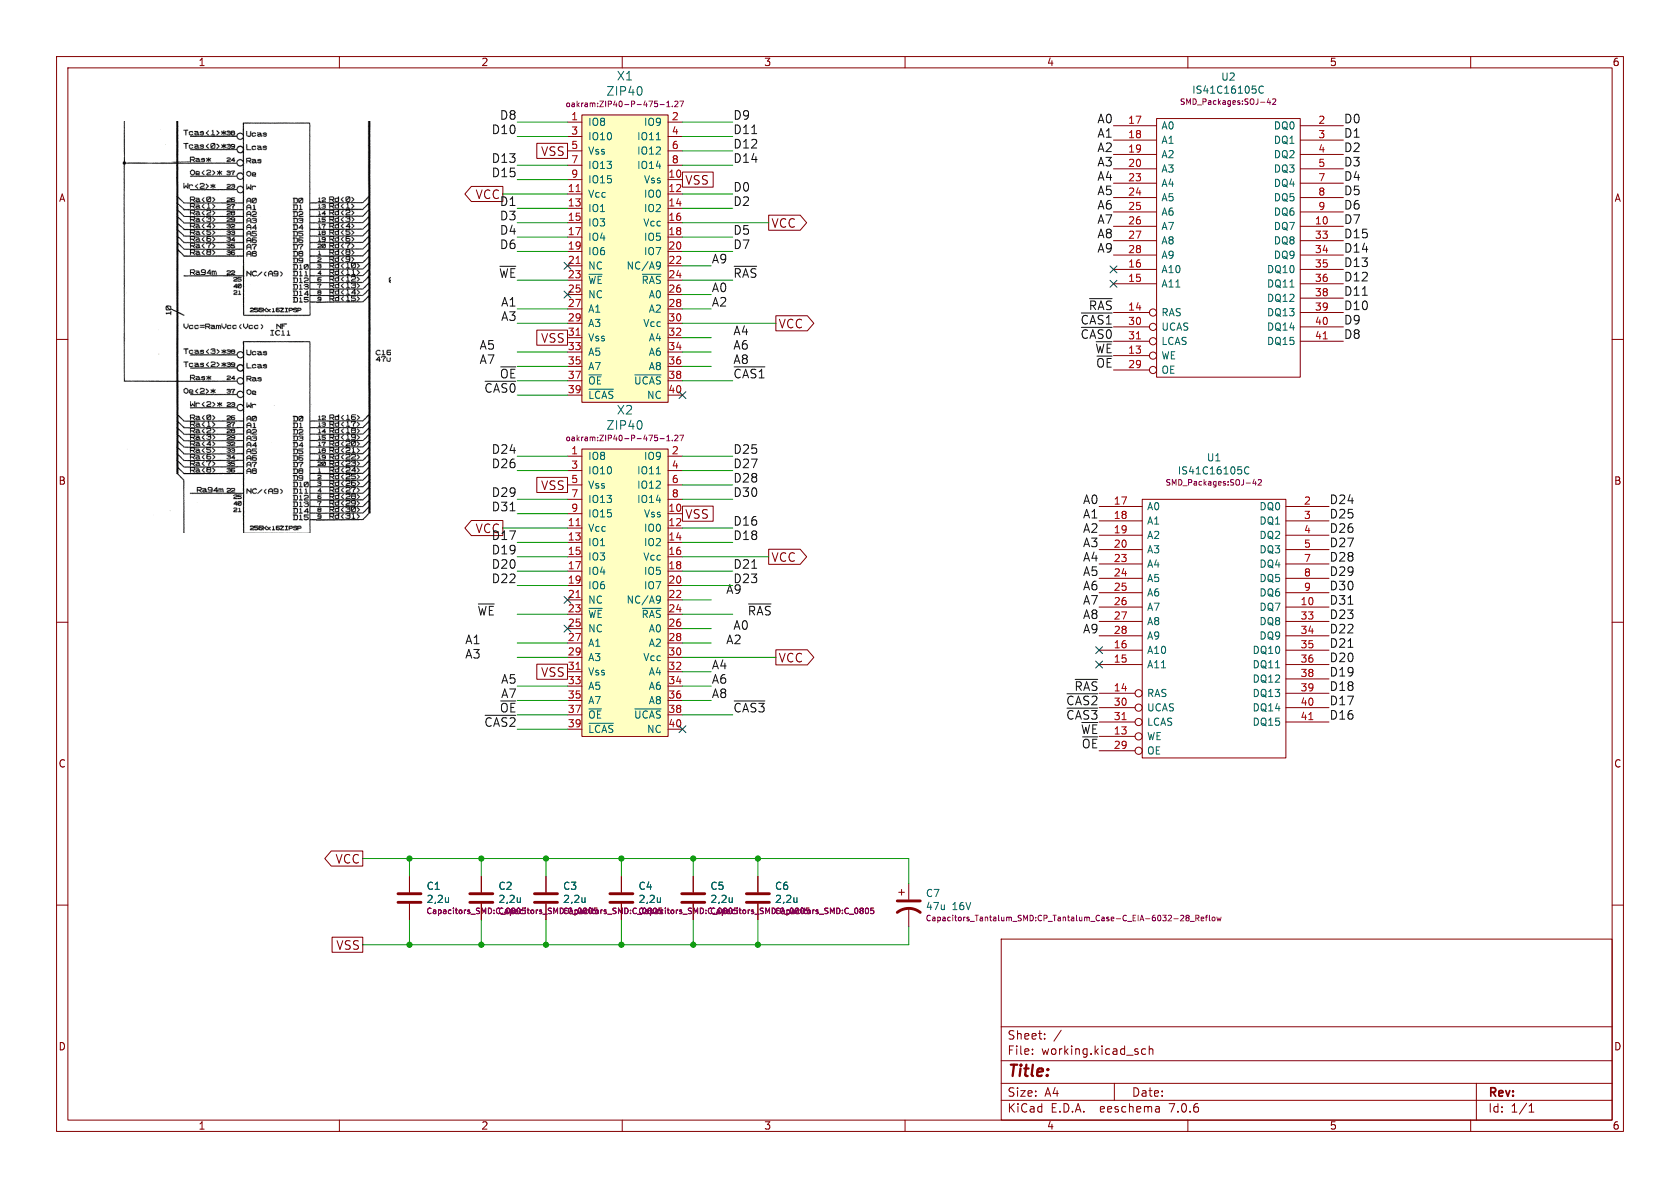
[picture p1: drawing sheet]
(kicad_sch (version 20230121) (generator eeschema)

 (paper "A4")

 (lib_symbols
  (symbol "oakram-rescue:C" (pin_numbers hide) (pin_names (offset 0.254)) (in_bom yes) (on_board yes)
   (property "Reference" "C" (at 0.635 2.54 0) (effects (font (size 1.27 1.27)) (justify left)))
   (property "Value" "C" (at 0.635 -2.54 0) (effects (font (size 1.27 1.27)) (justify left)))
   (property "Footprint" "" (at 0.9652 -3.81 0) (effects (font (size 1.27 1.27)) hide))
   (property "Datasheet" "" (at 0 0 0) (effects (font (size 1.27 1.27)) hide))
   (symbol "C_0_1"
    (polyline (pts (xy -2.032 -0.762) (xy 2.032 -0.762)) (stroke (width 0.508) (type solid)) (fill (type none)))
    (polyline (pts (xy -2.032 0.762) (xy 2.032 0.762)) (stroke (width 0.508) (type solid)) (fill (type none))))
   (symbol "C_1_1"
    (pin passive line (at 0 3.81 270) (length 2.794) (name "~" (effects (font (size 1.27 1.27)))) (number "1" (effects (font (size 1.27 1.27)))))
    (pin passive line (at 0 -3.81 90) (length 2.794) (name "~" (effects (font (size 1.27 1.27)))) (number "2" (effects (font (size 1.27 1.27)))))))
  (symbol "oakram-rescue:CP1" (pin_numbers hide) (pin_names (offset 0.254) hide) (in_bom yes) (on_board yes)
   (property "Reference" "C" (at 0.635 2.54 0) (effects (font (size 1.27 1.27)) (justify left)))
   (property "Value" "CP1" (at 0.635 -2.54 0) (effects (font (size 1.27 1.27)) (justify left)))
   (property "Footprint" "" (at 0 0 0) (effects (font (size 1.27 1.27)) hide))
   (property "Datasheet" "" (at 0 0 0) (effects (font (size 1.27 1.27)) hide))
   (symbol "CP1_0_1"
    (polyline (pts (xy -2.032 0.762) (xy 2.032 0.762)) (stroke (width 0.508) (type solid)) (fill (type none)))
    (polyline (pts (xy -1.778 2.286) (xy -0.762 2.286)) (stroke (width 0) (type solid)) (fill (type none)))
    (polyline (pts (xy -1.27 1.778) (xy -1.27 2.794)) (stroke (width 0) (type solid)) (fill (type none)))
    (arc (start 2.032 -1.27) (mid 0 -0.5572) (end -2.032 -1.27) (stroke (width 0.508) (type solid)) (fill (type none))))
   (symbol "CP1_1_1"
    (pin passive line (at 0 3.81 270) (length 2.794) (name "~" (effects (font (size 1.27 1.27)))) (number "1" (effects (font (size 1.27 1.27)))))
    (pin passive line (at 0 -3.81 90) (length 3.302) (name "~" (effects (font (size 1.27 1.27)))) (number "2" (effects (font (size 1.27 1.27)))))))
  (symbol "oakram-rescue:DRAM_1MX16_SOJ" (pin_names (offset 0.762)) (in_bom yes) (on_board yes)
   (property "Reference" "U" (at 0 1.27 0) (effects (font (size 1.27 1.27))))
   (property "Value" "DRAM_1MX16_SOJ" (at 1.27 -24.13 0) (effects (font (size 1.27 1.27))))
   (property "Footprint" "" (at 0 0 0) (effects (font (size 1.27 1.27)) hide))
   (property "Datasheet" "" (at 0 0 0) (effects (font (size 1.27 1.27)) hide))
   (symbol "DRAM_1MX16_SOJ_0_0"
    (pin power_in line (at -2.54 22.86 270) (length 0) hide (name "VCC" (effects (font (size 1.27 1.27)))) (number "1" (effects (font (size 1.27 1.27)))))
    (pin power_in line (at 2.54 22.86 270) (length 0) hide (name "VCC" (effects (font (size 1.27 1.27)))) (number "21" (effects (font (size 1.27 1.27)))))
    (pin power_in line (at -2.54 -22.86 90) (length 0) hide (name "VSS" (effects (font (size 1.27 1.27)))) (number "22" (effects (font (size 1.27 1.27)))))
    (pin power_in line (at 0 -22.86 90) (length 0) hide (name "VSS" (effects (font (size 1.27 1.27)))) (number "37" (effects (font (size 1.27 1.27)))))
    (pin power_in line (at 2.54 -22.86 90) (length 0) hide (name "VSS" (effects (font (size 1.27 1.27)))) (number "42" (effects (font (size 1.27 1.27)))))
    (pin power_in line (at 0 22.86 270) (length 0) hide (name "VCC" (effects (font (size 1.27 1.27)))) (number "6" (effects (font (size 1.27 1.27))))))
   (symbol "DRAM_1MX16_SOJ_0_1"
    (rectangle (start -12.7 22.86) (end 12.7 -22.86) (stroke (width 0) (type solid)) (fill (type none))))
   (symbol "DRAM_1MX16_SOJ_1_1"
    (pin bidirectional line (at 20.32 3.81 180) (length 7.62) (name "DQ7" (effects (font (size 1.27 1.27)))) (number "10" (effects (font (size 1.27 1.27)))))
    (pin input inverted (at -20.32 -19.05 0) (length 7.62) (name "WE" (effects (font (size 1.27 1.27)))) (number "13" (effects (font (size 1.27 1.27)))))
    (pin input inverted (at -20.32 -11.43 0) (length 7.62) (name "RAS" (effects (font (size 1.27 1.27)))) (number "14" (effects (font (size 1.27 1.27)))))
    (pin input line (at -20.32 -6.35 0) (length 7.62) (name "A11" (effects (font (size 1.27 1.27)))) (number "15" (effects (font (size 1.27 1.27)))))
    (pin input line (at -20.32 -3.81 0) (length 7.62) (name "A10" (effects (font (size 1.27 1.27)))) (number "16" (effects (font (size 1.27 1.27)))))
    (pin input line (at -20.32 21.59 0) (length 7.62) (name "A0" (effects (font (size 1.27 1.27)))) (number "17" (effects (font (size 1.27 1.27)))))
    (pin input line (at -20.32 19.05 0) (length 7.62) (name "A1" (effects (font (size 1.27 1.27)))) (number "18" (effects (font (size 1.27 1.27)))))
    (pin input line (at -20.32 16.51 0) (length 7.62) (name "A2" (effects (font (size 1.27 1.27)))) (number "19" (effects (font (size 1.27 1.27)))))
    (pin bidirectional line (at 20.32 21.59 180) (length 7.62) (name "DQ0" (effects (font (size 1.27 1.27)))) (number "2" (effects (font (size 1.27 1.27)))))
    (pin input line (at -20.32 13.97 0) (length 7.62) (name "A3" (effects (font (size 1.27 1.27)))) (number "20" (effects (font (size 1.27 1.27)))))
    (pin input line (at -20.32 11.43 0) (length 7.62) (name "A4" (effects (font (size 1.27 1.27)))) (number "23" (effects (font (size 1.27 1.27)))))
    (pin input line (at -20.32 8.89 0) (length 7.62) (name "A5" (effects (font (size 1.27 1.27)))) (number "24" (effects (font (size 1.27 1.27)))))
    (pin input line (at -20.32 6.35 0) (length 7.62) (name "A6" (effects (font (size 1.27 1.27)))) (number "25" (effects (font (size 1.27 1.27)))))
    (pin input line (at -20.32 3.81 0) (length 7.62) (name "A7" (effects (font (size 1.27 1.27)))) (number "26" (effects (font (size 1.27 1.27)))))
    (pin input line (at -20.32 1.27 0) (length 7.62) (name "A8" (effects (font (size 1.27 1.27)))) (number "27" (effects (font (size 1.27 1.27)))))
    (pin input line (at -20.32 -1.27 0) (length 7.62) (name "A9" (effects (font (size 1.27 1.27)))) (number "28" (effects (font (size 1.27 1.27)))))
    (pin input inverted (at -20.32 -21.59 0) (length 7.62) (name "OE" (effects (font (size 1.27 1.27)))) (number "29" (effects (font (size 1.27 1.27)))))
    (pin bidirectional line (at 20.32 19.05 180) (length 7.62) (name "DQ1" (effects (font (size 1.27 1.27)))) (number "3" (effects (font (size 1.27 1.27)))))
    (pin input inverted (at -20.32 -13.97 0) (length 7.62) (name "UCAS" (effects (font (size 1.27 1.27)))) (number "30" (effects (font (size 1.27 1.27)))))
    (pin input inverted (at -20.32 -16.51 0) (length 7.62) (name "LCAS" (effects (font (size 1.27 1.27)))) (number "31" (effects (font (size 1.27 1.27)))))
    (pin bidirectional line (at 20.32 1.27 180) (length 7.62) (name "DQ8" (effects (font (size 1.27 1.27)))) (number "33" (effects (font (size 1.27 1.27)))))
    (pin bidirectional line (at 20.32 -1.27 180) (length 7.62) (name "DQ9" (effects (font (size 1.27 1.27)))) (number "34" (effects (font (size 1.27 1.27)))))
    (pin bidirectional line (at 20.32 -3.81 180) (length 7.62) (name "DQ10" (effects (font (size 1.27 1.27)))) (number "35" (effects (font (size 1.27 1.27)))))
    (pin bidirectional line (at 20.32 -6.35 180) (length 7.62) (name "DQ11" (effects (font (size 1.27 1.27)))) (number "36" (effects (font (size 1.27 1.27)))))
    (pin bidirectional line (at 20.32 -8.89 180) (length 7.62) (name "DQ12" (effects (font (size 1.27 1.27)))) (number "38" (effects (font (size 1.27 1.27)))))
    (pin bidirectional line (at 20.32 -11.43 180) (length 7.62) (name "DQ13" (effects (font (size 1.27 1.27)))) (number "39" (effects (font (size 1.27 1.27)))))
    (pin bidirectional line (at 20.32 16.51 180) (length 7.62) (name "DQ2" (effects (font (size 1.27 1.27)))) (number "4" (effects (font (size 1.27 1.27)))))
    (pin bidirectional line (at 20.32 -13.97 180) (length 7.62) (name "DQ14" (effects (font (size 1.27 1.27)))) (number "40" (effects (font (size 1.27 1.27)))))
    (pin bidirectional line (at 20.32 -16.51 180) (length 7.62) (name "DQ15" (effects (font (size 1.27 1.27)))) (number "41" (effects (font (size 1.27 1.27)))))
    (pin bidirectional line (at 20.32 13.97 180) (length 7.62) (name "DQ3" (effects (font (size 1.27 1.27)))) (number "5" (effects (font (size 1.27 1.27)))))
    (pin bidirectional line (at 20.32 11.43 180) (length 7.62) (name "DQ4" (effects (font (size 1.27 1.27)))) (number "7" (effects (font (size 1.27 1.27)))))
    (pin bidirectional line (at 20.32 8.89 180) (length 7.62) (name "DQ5" (effects (font (size 1.27 1.27)))) (number "8" (effects (font (size 1.27 1.27)))))
    (pin bidirectional line (at 20.32 6.35 180) (length 7.62) (name "DQ6" (effects (font (size 1.27 1.27)))) (number "9" (effects (font (size 1.27 1.27)))))))
  (symbol "oakram:ZIP40" (pin_names (offset 1.016)) (in_bom yes) (on_board yes)
   (property "Reference" "X" (at 0 26.67 0) (effects (font (size 1.524 1.524))))
   (property "Value" "ZIP40" (at 0 -26.67 0) (effects (font (size 1.524 1.524))))
   (property "Footprint" "" (at -5.08 -2.54 0) (effects (font (size 1.524 1.524)) hide))
   (property "Datasheet" "" (at -5.08 -2.54 0) (effects (font (size 1.524 1.524)) hide))
   (symbol "ZIP40_0_1"
    (rectangle (start -7.62 25.4) (end 7.62 -25.4) (stroke (width 0) (type solid)) (fill (type background))))
   (symbol "ZIP40_1_1"
    (pin input line (at -10.16 24.13 0) (length 2.54) (name "IO8" (effects (font (size 1.27 1.27)))) (number "1" (effects (font (size 1.27 1.27)))))
    (pin input line (at 10.16 13.97 180) (length 2.54) (name "Vss" (effects (font (size 1.27 1.27)))) (number "10" (effects (font (size 1.27 1.27)))))
    (pin input line (at -10.16 11.43 0) (length 2.54) (name "Vcc" (effects (font (size 1.27 1.27)))) (number "11" (effects (font (size 1.27 1.27)))))
    (pin input line (at 10.16 11.43 180) (length 2.54) (name "IO0" (effects (font (size 1.27 1.27)))) (number "12" (effects (font (size 1.27 1.27)))))
    (pin input line (at -10.16 8.89 0) (length 2.54) (name "IO1" (effects (font (size 1.27 1.27)))) (number "13" (effects (font (size 1.27 1.27)))))
    (pin input line (at 10.16 8.89 180) (length 2.54) (name "IO2" (effects (font (size 1.27 1.27)))) (number "14" (effects (font (size 1.27 1.27)))))
    (pin input line (at -10.16 6.35 0) (length 2.54) (name "IO3" (effects (font (size 1.27 1.27)))) (number "15" (effects (font (size 1.27 1.27)))))
    (pin input line (at 10.16 6.35 180) (length 2.54) (name "Vcc" (effects (font (size 1.27 1.27)))) (number "16" (effects (font (size 1.27 1.27)))))
    (pin input line (at -10.16 3.81 0) (length 2.54) (name "IO4" (effects (font (size 1.27 1.27)))) (number "17" (effects (font (size 1.27 1.27)))))
    (pin input line (at 10.16 3.81 180) (length 2.54) (name "IO5" (effects (font (size 1.27 1.27)))) (number "18" (effects (font (size 1.27 1.27)))))
    (pin input line (at -10.16 1.27 0) (length 2.54) (name "IO6" (effects (font (size 1.27 1.27)))) (number "19" (effects (font (size 1.27 1.27)))))
    (pin input line (at 10.16 24.13 180) (length 2.54) (name "IO9" (effects (font (size 1.27 1.27)))) (number "2" (effects (font (size 1.27 1.27)))))
    (pin input line (at 10.16 1.27 180) (length 2.54) (name "IO7" (effects (font (size 1.27 1.27)))) (number "20" (effects (font (size 1.27 1.27)))))
    (pin input line (at -10.16 -1.27 0) (length 2.54) (name "NC" (effects (font (size 1.27 1.27)))) (number "21" (effects (font (size 1.27 1.27)))))
    (pin input line (at 10.16 -1.27 180) (length 2.54) (name "NC/A9" (effects (font (size 1.27 1.27)))) (number "22" (effects (font (size 1.27 1.27)))))
    (pin input line (at -10.16 -3.81 0) (length 2.54) (name "~{WE}" (effects (font (size 1.27 1.27)))) (number "23" (effects (font (size 1.27 1.27)))))
    (pin input line (at 10.16 -3.81 180) (length 2.54) (name "~{RAS}" (effects (font (size 1.27 1.27)))) (number "24" (effects (font (size 1.27 1.27)))))
    (pin input line (at -10.16 -6.35 0) (length 2.54) (name "NC" (effects (font (size 1.27 1.27)))) (number "25" (effects (font (size 1.27 1.27)))))
    (pin input line (at 10.16 -6.35 180) (length 2.54) (name "A0" (effects (font (size 1.27 1.27)))) (number "26" (effects (font (size 1.27 1.27)))))
    (pin input line (at -10.16 -8.89 0) (length 2.54) (name "A1" (effects (font (size 1.27 1.27)))) (number "27" (effects (font (size 1.27 1.27)))))
    (pin input line (at 10.16 -8.89 180) (length 2.54) (name "A2" (effects (font (size 1.27 1.27)))) (number "28" (effects (font (size 1.27 1.27)))))
    (pin input line (at -10.16 -11.43 0) (length 2.54) (name "A3" (effects (font (size 1.27 1.27)))) (number "29" (effects (font (size 1.27 1.27)))))
    (pin input line (at -10.16 21.59 0) (length 2.54) (name "IO10" (effects (font (size 1.27 1.27)))) (number "3" (effects (font (size 1.27 1.27)))))
    (pin input line (at 10.16 -11.43 180) (length 2.54) (name "Vcc" (effects (font (size 1.27 1.27)))) (number "30" (effects (font (size 1.27 1.27)))))
    (pin input line (at -10.16 -13.97 0) (length 2.54) (name "Vss" (effects (font (size 1.27 1.27)))) (number "31" (effects (font (size 1.27 1.27)))))
    (pin input line (at 10.16 -13.97 180) (length 2.54) (name "A4" (effects (font (size 1.27 1.27)))) (number "32" (effects (font (size 1.27 1.27)))))
    (pin input line (at -10.16 -16.51 0) (length 2.54) (name "A5" (effects (font (size 1.27 1.27)))) (number "33" (effects (font (size 1.27 1.27)))))
    (pin input line (at 10.16 -16.51 180) (length 2.54) (name "A6" (effects (font (size 1.27 1.27)))) (number "34" (effects (font (size 1.27 1.27)))))
    (pin input line (at -10.16 -19.05 0) (length 2.54) (name "A7" (effects (font (size 1.27 1.27)))) (number "35" (effects (font (size 1.27 1.27)))))
    (pin input line (at 10.16 -19.05 180) (length 2.54) (name "A8" (effects (font (size 1.27 1.27)))) (number "36" (effects (font (size 1.27 1.27)))))
    (pin input line (at -10.16 -21.59 0) (length 2.54) (name "~{OE}" (effects (font (size 1.27 1.27)))) (number "37" (effects (font (size 1.27 1.27)))))
    (pin input line (at 10.16 -21.59 180) (length 2.54) (name "~{UCAS}" (effects (font (size 1.27 1.27)))) (number "38" (effects (font (size 1.27 1.27)))))
    (pin input line (at -10.16 -24.13 0) (length 2.54) (name "~{LCAS}" (effects (font (size 1.27 1.27)))) (number "39" (effects (font (size 1.27 1.27)))))
    (pin input line (at 10.16 21.59 180) (length 2.54) (name "IO11" (effects (font (size 1.27 1.27)))) (number "4" (effects (font (size 1.27 1.27)))))
    (pin input line (at 10.16 -24.13 180) (length 2.54) (name "NC" (effects (font (size 1.27 1.27)))) (number "40" (effects (font (size 1.27 1.27)))))
    (pin input line (at -10.16 19.05 0) (length 2.54) (name "Vss" (effects (font (size 1.27 1.27)))) (number "5" (effects (font (size 1.27 1.27)))))
    (pin input line (at 10.16 19.05 180) (length 2.54) (name "IO12" (effects (font (size 1.27 1.27)))) (number "6" (effects (font (size 1.27 1.27)))))
    (pin input line (at -10.16 16.51 0) (length 2.54) (name "IO13" (effects (font (size 1.27 1.27)))) (number "7" (effects (font (size 1.27 1.27)))))
    (pin input line (at 10.16 16.51 180) (length 2.54) (name "IO14" (effects (font (size 1.27 1.27)))) (number "8" (effects (font (size 1.27 1.27)))))
    (pin input line (at -10.16 13.97 0) (length 2.54) (name "IO15" (effects (font (size 1.27 1.27)))) (number "9" (effects (font (size 1.27 1.27))))))))

 (junction (at 109.855 167.005) (diameter 0) (color 0 0 0 0))
 (junction (at 72.39 167.005) (diameter 0) (color 0 0 0 0))
 (junction (at 96.52 151.765) (diameter 0) (color 0 0 0 0))
 (junction (at 133.985 151.765) (diameter 0) (color 0 0 0 0))
 (junction (at 133.985 167.005) (diameter 0) (color 0 0 0 0))
 (junction (at 96.52 167.005) (diameter 0) (color 0 0 0 0))
 (junction (at 72.39 151.765) (diameter 0) (color 0 0 0 0))
 (junction (at 122.555 167.005) (diameter 0) (color 0 0 0 0))
 (junction (at 109.855 151.765) (diameter 0) (color 0 0 0 0))
 (junction (at 85.09 167.005) (diameter 0) (color 0 0 0 0))
 (junction (at 122.555 151.765) (diameter 0) (color 0 0 0 0))
 (junction (at 85.09 151.765) (diameter 0) (color 0 0 0 0))

 (no_connect (at 100.33 52.07))
 (no_connect (at 196.85 47.625))
 (no_connect (at 100.33 106.045))
 (no_connect (at 120.65 128.905))
 (no_connect (at 120.65 69.85))
 (no_connect (at 100.33 46.99))
 (no_connect (at 194.31 114.935))
 (no_connect (at 194.31 117.475))
 (no_connect (at 196.85 50.165))
 (no_connect (at 100.33 111.125))

 (wire (pts (xy 100.33 64.77) (xy 91.44 64.77)) (stroke (width 0) (type default)))
 (wire (pts (xy 120.65 126.365) (xy 129.54 126.365)) (stroke (width 0) (type default)))
 (wire (pts (xy 133.985 167.005) (xy 133.985 162.56)) (stroke (width 0) (type default)))
 (wire (pts (xy 100.33 83.185) (xy 91.44 83.185)) (stroke (width 0) (type default)))
 (wire (pts (xy 120.65 106.045) (xy 125.73 106.045)) (stroke (width 0) (type default)))
 (wire (pts (xy 96.52 151.765) (xy 109.855 151.765)) (stroke (width 0) (type default)))
 (wire (pts (xy 100.33 103.505) (xy 91.44 103.505)) (stroke (width 0) (type default)))
 (wire (pts (xy 120.65 80.645) (xy 129.54 80.645)) (stroke (width 0) (type default)))
 (wire (pts (xy 100.33 44.45) (xy 91.44 44.45)) (stroke (width 0) (type default)))
 (wire (pts (xy 100.33 123.825) (xy 91.44 123.825)) (stroke (width 0) (type default)))
 (wire (pts (xy 120.65 116.205) (xy 137.16 116.205)) (stroke (width 0) (type default)))
 (wire (pts (xy 120.65 34.29) (xy 129.54 34.29)) (stroke (width 0) (type default)))
 (wire (pts (xy 109.855 162.56) (xy 109.855 167.005)) (stroke (width 0) (type default)))
 (wire (pts (xy 100.33 49.53) (xy 91.44 49.53)) (stroke (width 0) (type default)))
 (wire (pts (xy 85.09 151.765) (xy 96.52 151.765)) (stroke (width 0) (type default)))
 (wire (pts (xy 120.65 41.91) (xy 129.54 41.91)) (stroke (width 0) (type default)))
 (wire (pts (xy 120.65 103.505) (xy 129.54 103.505)) (stroke (width 0) (type default)))
 (wire (pts (xy 120.65 44.45) (xy 129.54 44.45)) (stroke (width 0) (type default)))
 (wire (pts (xy 100.33 80.645) (xy 91.44 80.645)) (stroke (width 0) (type default)))
 (wire (pts (xy 109.855 167.005) (xy 122.555 167.005)) (stroke (width 0) (type default)))
 (wire (pts (xy 120.65 57.15) (xy 137.16 57.15)) (stroke (width 0) (type default)))
 (wire (pts (xy 100.33 126.365) (xy 91.44 126.365)) (stroke (width 0) (type default)))
 (wire (pts (xy 120.65 21.59) (xy 129.54 21.59)) (stroke (width 0) (type default)))
 (wire (pts (xy 120.65 29.21) (xy 129.54 29.21)) (stroke (width 0) (type default)))
 (wire (pts (xy 100.33 98.425) (xy 91.44 98.425)) (stroke (width 0) (type default)))
 (wire (pts (xy 100.33 41.91) (xy 91.44 41.91)) (stroke (width 0) (type default)))
 (wire (pts (xy 109.855 151.765) (xy 122.555 151.765)) (stroke (width 0) (type default)))
 (wire (pts (xy 120.65 46.99) (xy 125.73 46.99)) (stroke (width 0) (type default)))
 (wire (pts (xy 120.65 85.725) (xy 129.54 85.725)) (stroke (width 0) (type default)))
 (wire (pts (xy 120.65 83.185) (xy 129.54 83.185)) (stroke (width 0) (type default)))
 (wire (pts (xy 120.65 123.825) (xy 125.73 123.825)) (stroke (width 0) (type default)))
 (wire (pts (xy 72.39 167.005) (xy 85.09 167.005)) (stroke (width 0) (type default)))
 (wire (pts (xy 120.65 62.23) (xy 125.73 62.23)) (stroke (width 0) (type default)))
 (wire (pts (xy 122.555 162.56) (xy 122.555 167.005)) (stroke (width 0) (type default)))
 (wire (pts (xy 64.135 167.005) (xy 72.39 167.005)) (stroke (width 0) (type default)))
 (wire (pts (xy 120.65 98.425) (xy 135.89 98.425)) (stroke (width 0) (type default)))
 (wire (pts (xy 120.65 26.67) (xy 129.54 26.67)) (stroke (width 0) (type default)))
 (wire (pts (xy 100.33 54.61) (xy 91.44 54.61)) (stroke (width 0) (type default)))
 (wire (pts (xy 100.33 121.285) (xy 91.44 121.285)) (stroke (width 0) (type default)))
 (wire (pts (xy 100.33 39.37) (xy 91.44 39.37)) (stroke (width 0) (type default)))
 (wire (pts (xy 72.39 151.765) (xy 85.09 151.765)) (stroke (width 0) (type default)))
 (wire (pts (xy 100.33 128.905) (xy 91.44 128.905)) (stroke (width 0) (type default)))
 (wire (pts (xy 88.9 34.29) (xy 100.33 34.29)) (stroke (width 0) (type default)))
 (wire (pts (xy 160.655 151.765) (xy 160.655 156.21)) (stroke (width 0) (type default)))
 (wire (pts (xy 120.65 95.885) (xy 129.54 95.885)) (stroke (width 0) (type default)))
 (wire (pts (xy 120.65 100.965) (xy 129.54 100.965)) (stroke (width 0) (type default)))
 (wire (pts (xy 122.555 151.765) (xy 133.985 151.765)) (stroke (width 0) (type default)))
 (wire (pts (xy 100.33 36.83) (xy 91.44 36.83)) (stroke (width 0) (type default)))
 (wire (pts (xy 120.65 52.07) (xy 125.73 52.07)) (stroke (width 0) (type default)))
 (wire (pts (xy 120.65 88.265) (xy 129.54 88.265)) (stroke (width 0) (type default)))
 (wire (pts (xy 160.655 167.005) (xy 160.655 163.83)) (stroke (width 0) (type default)))
 (wire (pts (xy 100.33 69.85) (xy 91.44 69.85)) (stroke (width 0) (type default)))
 (wire (pts (xy 100.33 21.59) (xy 91.44 21.59)) (stroke (width 0) (type default)))
 (wire (pts (xy 120.65 93.345) (xy 129.54 93.345)) (stroke (width 0) (type default)))
 (wire (pts (xy 120.65 59.69) (xy 125.73 59.69)) (stroke (width 0) (type default)))
 (wire (pts (xy 85.09 162.56) (xy 85.09 167.005)) (stroke (width 0) (type default)))
 (wire (pts (xy 120.65 54.61) (xy 125.73 54.61)) (stroke (width 0) (type default)))
 (wire (pts (xy 72.39 162.56) (xy 72.39 167.005)) (stroke (width 0) (type default)))
 (wire (pts (xy 120.65 121.285) (xy 125.73 121.285)) (stroke (width 0) (type default)))
 (wire (pts (xy 96.52 162.56) (xy 96.52 167.005)) (stroke (width 0) (type default)))
 (wire (pts (xy 120.65 118.745) (xy 125.73 118.745)) (stroke (width 0) (type default)))
 (wire (pts (xy 133.985 151.765) (xy 160.655 151.765)) (stroke (width 0) (type default)))
 (wire (pts (xy 85.09 167.005) (xy 96.52 167.005)) (stroke (width 0) (type default)))
 (wire (pts (xy 72.39 154.94) (xy 72.39 151.765)) (stroke (width 0) (type default)))
 (wire (pts (xy 120.65 111.125) (xy 125.73 111.125)) (stroke (width 0) (type default)))
 (wire (pts (xy 120.65 113.665) (xy 125.73 113.665)) (stroke (width 0) (type default)))
 (wire (pts (xy 109.855 154.94) (xy 109.855 151.765)) (stroke (width 0) (type default)))
 (wire (pts (xy 100.33 62.23) (xy 91.44 62.23)) (stroke (width 0) (type default)))
 (wire (pts (xy 100.33 100.965) (xy 91.44 100.965)) (stroke (width 0) (type default)))
 (wire (pts (xy 100.33 95.885) (xy 91.44 95.885)) (stroke (width 0) (type default)))
 (wire (pts (xy 120.65 108.585) (xy 129.54 108.585)) (stroke (width 0) (type default)))
 (wire (pts (xy 100.33 24.13) (xy 91.44 24.13)) (stroke (width 0) (type default)))
 (wire (pts (xy 100.33 90.805) (xy 91.44 90.805)) (stroke (width 0) (type default)))
 (wire (pts (xy 133.985 167.005) (xy 160.655 167.005)) (stroke (width 0) (type default)))
 (wire (pts (xy 120.65 67.31) (xy 129.54 67.31)) (stroke (width 0) (type default)))
 (wire (pts (xy 88.9 93.345) (xy 100.33 93.345)) (stroke (width 0) (type default)))
 (wire (pts (xy 100.33 67.31) (xy 91.44 67.31)) (stroke (width 0) (type default)))
 (wire (pts (xy 120.65 36.83) (xy 129.54 36.83)) (stroke (width 0) (type default)))
 (wire (pts (xy 120.65 49.53) (xy 129.54 49.53)) (stroke (width 0) (type default)))
 (wire (pts (xy 100.33 113.665) (xy 91.44 113.665)) (stroke (width 0) (type default)))
 (wire (pts (xy 120.65 39.37) (xy 135.89 39.37)) (stroke (width 0) (type default)))
 (wire (pts (xy 133.985 151.765) (xy 133.985 154.94)) (stroke (width 0) (type default)))
 (wire (pts (xy 100.33 57.15) (xy 91.44 57.15)) (stroke (width 0) (type default)))
 (wire (pts (xy 120.65 64.77) (xy 125.73 64.77)) (stroke (width 0) (type default)))
 (wire (pts (xy 100.33 29.21) (xy 91.44 29.21)) (stroke (width 0) (type default)))
 (wire (pts (xy 96.52 154.94) (xy 96.52 151.765)) (stroke (width 0) (type default)))
 (wire (pts (xy 100.33 88.265) (xy 91.44 88.265)) (stroke (width 0) (type default)))
 (wire (pts (xy 122.555 154.94) (xy 122.555 151.765)) (stroke (width 0) (type default)))
 (wire (pts (xy 122.555 167.005) (xy 133.985 167.005)) (stroke (width 0) (type default)))
 (wire (pts (xy 120.65 24.13) (xy 129.54 24.13)) (stroke (width 0) (type default)))
 (wire (pts (xy 64.135 151.765) (xy 72.39 151.765)) (stroke (width 0) (type default)))
 (wire (pts (xy 100.33 31.75) (xy 91.44 31.75)) (stroke (width 0) (type default)))
 (wire (pts (xy 85.09 154.94) (xy 85.09 151.765)) (stroke (width 0) (type default)))
 (wire (pts (xy 96.52 167.005) (xy 109.855 167.005)) (stroke (width 0) (type default)))
 (wire (pts (xy 100.33 116.205) (xy 91.44 116.205)) (stroke (width 0) (type default)))
 (wire (pts (xy 100.33 108.585) (xy 91.44 108.585)) (stroke (width 0) (type default)))

 (image (at 44.45 57.785)
  (data))

 (label "~{RAS}" (at 194.31 122.555 180) (effects (font (size 1.524 1.524)) (justify right bottom)))
 (label "D8" (at 91.44 21.59 180) (effects (font (size 1.524 1.524)) (justify right bottom)))
 (label "D13" (at 237.49 47.625 0) (effects (font (size 1.524 1.524)) (justify left bottom)))
 (label "D14" (at 129.54 29.21 0) (effects (font (size 1.524 1.524)) (justify left bottom)))
 (label "D2" (at 129.54 36.83 0) (effects (font (size 1.524 1.524)) (justify left bottom)))
 (label "D1" (at 91.44 36.83 180) (effects (font (size 1.524 1.524)) (justify right bottom)))
 (label "D16" (at 129.54 93.345 0) (effects (font (size 1.524 1.524)) (justify left bottom)))
 (label "~{WE}" (at 91.44 49.53 180) (effects (font (size 1.524 1.524)) (justify right bottom)))
 (label "D10" (at 91.44 24.13 180) (effects (font (size 1.524 1.524)) (justify right bottom)))
 (label "D6" (at 91.44 44.45 180) (effects (font (size 1.524 1.524)) (justify right bottom)))
 (label "D3" (at 237.49 29.845 0) (effects (font (size 1.524 1.524)) (justify left bottom)))
 (label "D23" (at 234.95 109.855 0) (effects (font (size 1.524 1.524)) (justify left bottom)))
 (label "D7" (at 237.49 40.005 0) (effects (font (size 1.524 1.524)) (justify left bottom)))
 (label "D1" (at 237.49 24.765 0) (effects (font (size 1.524 1.524)) (justify left bottom)))
 (label "D6" (at 237.49 37.465 0) (effects (font (size 1.524 1.524)) (justify left bottom)))
 (label "D10" (at 237.49 55.245 0) (effects (font (size 1.524 1.524)) (justify left bottom)))
 (label "A6" (at 194.31 104.775 180) (effects (font (size 1.524 1.524)) (justify right bottom)))
 (label "A5" (at 87.63 62.23 180) (effects (font (size 1.524 1.524)) (justify right bottom)))
 (label "A2" (at 128.27 114.3 0) (effects (font (size 1.524 1.524)) (justify left bottom)))
 (label "A8" (at 129.54 64.77 0) (effects (font (size 1.524 1.524)) (justify left bottom)))
 (label "D20" (at 91.44 100.965 180) (effects (font (size 1.524 1.524)) (justify right bottom)))
 (label "D11" (at 129.54 24.13 0) (effects (font (size 1.524 1.524)) (justify left bottom)))
 (label "A1" (at 85.09 114.3 180) (effects (font (size 1.524 1.524)) (justify right bottom)))
 (label "A9" (at 125.73 46.99 0) (effects (font (size 1.524 1.524)) (justify left bottom)))
 (label "A2" (at 194.31 94.615 180) (effects (font (size 1.524 1.524)) (justify right bottom)))
 (label "A7" (at 91.44 123.825 180) (effects (font (size 1.524 1.524)) (justify right bottom)))
 (label "D4" (at 91.44 41.91 180) (effects (font (size 1.524 1.524)) (justify right bottom)))
 (label "~{OE}" (at 91.44 67.31 180) (effects (font (size 1.524 1.524)) (justify right bottom)))
 (label "~{OE}" (at 194.31 132.715 180) (effects (font (size 1.524 1.524)) (justify right bottom)))
 (label "A8" (at 196.85 42.545 180) (effects (font (size 1.524 1.524)) (justify right bottom)))
 (label "~{OE}" (at 196.85 65.405 180) (effects (font (size 1.524 1.524)) (justify right bottom)))
 (label "D9" (at 237.49 57.785 0) (effects (font (size 1.524 1.524)) (justify left bottom)))
 (label "~{RAS}" (at 132.08 109.22 0) (effects (font (size 1.524 1.524)) (justify left bottom)))
 (label "D8" (at 237.49 60.325 0) (effects (font (size 1.524 1.524)) (justify left bottom)))
 (label "A5" (at 196.85 34.925 180) (effects (font (size 1.524 1.524)) (justify right bottom)))
 (label "D13" (at 91.44 29.21 180) (effects (font (size 1.524 1.524)) (justify right bottom)))
 (label "A4" (at 194.31 99.695 180) (effects (font (size 1.524 1.524)) (justify right bottom)))
 (label "D25" (at 234.95 92.075 0) (effects (font (size 1.524 1.524)) (justify left bottom)))
 (label "A2" (at 125.73 54.61 0) (effects (font (size 1.524 1.524)) (justify left bottom)))
 (label "D12" (at 129.54 26.67 0) (effects (font (size 1.524 1.524)) (justify left bottom)))
 (label "D28" (at 234.95 99.695 0) (effects (font (size 1.524 1.524)) (justify left bottom)))
 (label "D22" (at 234.95 112.395 0) (effects (font (size 1.524 1.524)) (justify left bottom)))
 (label "A4" (at 129.54 59.69 0) (effects (font (size 1.524 1.524)) (justify left bottom)))
 (label "D17" (at 91.44 95.885 180) (effects (font (size 1.524 1.524)) (justify right bottom)))
 (label "D17" (at 234.95 125.095 0) (effects (font (size 1.524 1.524)) (justify left bottom)))
 (label "A1" (at 194.31 92.075 180) (effects (font (size 1.524 1.524)) (justify right bottom)))
 (label "~{RAS}" (at 129.54 49.53 0) (effects (font (size 1.524 1.524)) (justify left bottom)))
 (label "~{CAS0}" (at 91.44 69.85 180) (effects (font (size 1.524 1.524)) (justify right bottom)))
 (label "~{WE}" (at 87.63 109.22 180) (effects (font (size 1.524 1.524)) (justify right bottom)))
 (label "A8" (at 125.73 123.825 0) (effects (font (size 1.524 1.524)) (justify left bottom)))
 (label "D12" (at 237.49 50.165 0) (effects (font (size 1.524 1.524)) (justify left bottom)))
 (label "D21" (at 129.54 100.965 0) (effects (font (size 1.524 1.524)) (justify left bottom)))
 (label "~{RAS}" (at 196.85 55.245 180) (effects (font (size 1.524 1.524)) (justify right bottom)))
 (label "A5" (at 91.44 121.285 180) (effects (font (size 1.524 1.524)) (justify right bottom)))
 (label "A3" (at 196.85 29.845 180) (effects (font (size 1.524 1.524)) (justify right bottom)))
 (label "A7" (at 196.85 40.005 180) (effects (font (size 1.524 1.524)) (justify right bottom)))
 (label "A5" (at 194.31 102.235 180) (effects (font (size 1.524 1.524)) (justify right bottom)))
 (label "A0" (at 125.73 52.07 0) (effects (font (size 1.524 1.524)) (justify left bottom)))
 (label "A0" (at 194.31 89.535 180) (effects (font (size 1.524 1.524)) (justify right bottom)))
 (label "D27" (at 129.54 83.185 0) (effects (font (size 1.524 1.524)) (justify left bottom)))
 (label "~{WE}" (at 194.31 130.175 180) (effects (font (size 1.524 1.524)) (justify right bottom)))
 (label "~{CAS1}" (at 129.54 67.31 0) (effects (font (size 1.524 1.524)) (justify left bottom)))
 (label "A8" (at 194.31 109.855 180) (effects (font (size 1.524 1.524)) (justify right bottom)))
 (label "D21" (at 234.95 114.935 0) (effects (font (size 1.524 1.524)) (justify left bottom)))
 (label "D24" (at 234.95 89.535 0) (effects (font (size 1.524 1.524)) (justify left bottom)))
 (label "~{CAS2}" (at 91.44 128.905 180) (effects (font (size 1.524 1.524)) (justify right bottom)))
 (label "A0" (at 196.85 22.225 180) (effects (font (size 1.524 1.524)) (justify right bottom)))
 (label "~{CAS2}" (at 194.31 125.095 180) (effects (font (size 1.524 1.524)) (justify right bottom)))
 (label "~{CAS3}" (at 194.31 127.635 180) (effects (font (size 1.524 1.524)) (justify right bottom)))
 (label "D9" (at 129.54 21.59 0) (effects (font (size 1.524 1.524)) (justify left bottom)))
 (label "A1" (at 91.44 54.61 180) (effects (font (size 1.524 1.524)) (justify right bottom)))
 (label "A9" (at 128.27 105.41 0) (effects (font (size 1.524 1.524)) (justify left bottom)))
 (label "D30" (at 129.54 88.265 0) (effects (font (size 1.524 1.524)) (justify left bottom)))
 (label "D4" (at 237.49 32.385 0) (effects (font (size 1.524 1.524)) (justify left bottom)))
 (label "A3" (at 91.44 57.15 180) (effects (font (size 1.524 1.524)) (justify right bottom)))
 (label "D5" (at 237.49 34.925 0) (effects (font (size 1.524 1.524)) (justify left bottom)))
 (label "~{CAS1}" (at 196.85 57.785 180) (effects (font (size 1.524 1.524)) (justify right bottom)))
 (label "D11" (at 237.49 52.705 0) (effects (font (size 1.524 1.524)) (justify left bottom)))
 (label "D0" (at 237.49 22.225 0) (effects (font (size 1.524 1.524)) (justify left bottom)))
 (label "A4" (at 125.73 118.745 0) (effects (font (size 1.524 1.524)) (justify left bottom)))
 (label "A7" (at 194.31 107.315 180) (effects (font (size 1.524 1.524)) (justify right bottom)))
 (label "~{CAS0}" (at 196.85 60.325 180) (effects (font (size 1.524 1.524)) (justify right bottom)))
 (label "A3" (at 194.31 97.155 180) (effects (font (size 1.524 1.524)) (justify right bottom)))
 (label "A7" (at 87.63 64.77 180) (effects (font (size 1.524 1.524)) (justify right bottom)))
 (label "A6" (at 196.85 37.465 180) (effects (font (size 1.524 1.524)) (justify right bottom)))
 (label "D31" (at 234.95 107.315 0) (effects (font (size 1.524 1.524)) (justify left bottom)))
 (label "A6" (at 125.73 121.285 0) (effects (font (size 1.524 1.524)) (justify left bottom)))
 (label "D29" (at 91.44 88.265 180) (effects (font (size 1.524 1.524)) (justify right bottom)))
 (label "D15" (at 237.49 42.545 0) (effects (font (size 1.524 1.524)) (justify left bottom)))
 (label "D24" (at 91.44 80.645 180) (effects (font (size 1.524 1.524)) (justify right bottom)))
 (label "D23" (at 129.54 103.505 0) (effects (font (size 1.524 1.524)) (justify left bottom)))
 (label "A4" (at 196.85 32.385 180) (effects (font (size 1.524 1.524)) (justify right bottom)))
 (label "A6" (at 129.54 62.23 0) (effects (font (size 1.524 1.524)) (justify left bottom)))
 (label "~{OE}" (at 91.44 126.365 180) (effects (font (size 1.524 1.524)) (justify right bottom)))
 (label "D28" (at 129.54 85.725 0) (effects (font (size 1.524 1.524)) (justify left bottom)))
 (label "D18" (at 234.95 122.555 0) (effects (font (size 1.524 1.524)) (justify left bottom)))
 (label "A0" (at 129.54 111.76 0) (effects (font (size 1.524 1.524)) (justify left bottom)))
 (label "A2" (at 196.85 27.305 180) (effects (font (size 1.524 1.524)) (justify right bottom)))
 (label "~{CAS3}" (at 129.54 126.365 0) (effects (font (size 1.524 1.524)) (justify left bottom)))
 (label "D19" (at 234.95 120.015 0) (effects (font (size 1.524 1.524)) (justify left bottom)))
 (label "D3" (at 91.44 39.37 180) (effects (font (size 1.524 1.524)) (justify right bottom)))
 (label "D26" (at 91.44 83.185 180) (effects (font (size 1.524 1.524)) (justify right bottom)))
 (label "D15" (at 91.44 31.75 180) (effects (font (size 1.524 1.524)) (justify right bottom)))
 (label "D31" (at 91.44 90.805 180) (effects (font (size 1.524 1.524)) (justify right bottom)))
 (label "D25" (at 129.54 80.645 0) (effects (font (size 1.524 1.524)) (justify left bottom)))
 (label "D20" (at 234.95 117.475 0) (effects (font (size 1.524 1.524)) (justify left bottom)))
 (label "D19" (at 91.44 98.425 180) (effects (font (size 1.524 1.524)) (justify right bottom)))
 (label "D30" (at 234.95 104.775 0) (effects (font (size 1.524 1.524)) (justify left bottom)))
 (label "A1" (at 196.85 24.765 180) (effects (font (size 1.524 1.524)) (justify right bottom)))
 (label "~{WE}" (at 196.85 62.865 180) (effects (font (size 1.524 1.524)) (justify right bottom)))
 (label "D2" (at 237.49 27.305 0) (effects (font (size 1.524 1.524)) (justify left bottom)))
 (label "A9" (at 196.85 45.085 180) (effects (font (size 1.524 1.524)) (justify right bottom)))
 (label "D26" (at 234.95 94.615 0) (effects (font (size 1.524 1.524)) (justify left bottom)))
 (label "D29" (at 234.95 102.235 0) (effects (font (size 1.524 1.524)) (justify left bottom)))
 (label "D18" (at 129.54 95.885 0) (effects (font (size 1.524 1.524)) (justify left bottom)))
 (label "D0" (at 129.54 34.29 0) (effects (font (size 1.524 1.524)) (justify left bottom)))
 (label "A3" (at 85.09 116.84 180) (effects (font (size 1.524 1.524)) (justify right bottom)))
 (label "D16" (at 234.95 127.635 0) (effects (font (size 1.524 1.524)) (justify left bottom)))
 (label "D7" (at 129.54 44.45 0) (effects (font (size 1.524 1.524)) (justify left bottom)))
 (label "D27" (at 234.95 97.155 0) (effects (font (size 1.524 1.524)) (justify left bottom)))
 (label "A9" (at 194.31 112.395 180) (effects (font (size 1.524 1.524)) (justify right bottom)))
 (label "D22" (at 91.44 103.505 180) (effects (font (size 1.524 1.524)) (justify right bottom)))
 (label "D14" (at 237.49 45.085 0) (effects (font (size 1.524 1.524)) (justify left bottom)))
 (label "D5" (at 129.54 41.91 0) (effects (font (size 1.524 1.524)) (justify left bottom)))

 (global_label "VSS" (shape passive) (at 100.33 118.745 180) (effects (font (size 1.524 1.524)) (justify right))
  (property "Intersheetrefs" "${INTERSHEET_REFS}" (at 100.33 118.745 0) (effects (font (size 1.27 1.27)) hide)))
 (global_label "VCC" (shape output) (at 137.16 116.205 0) (effects (font (size 1.524 1.524)) (justify left))
  (property "Intersheetrefs" "${INTERSHEET_REFS}" (at 137.16 116.205 0) (effects (font (size 1.27 1.27)) hide)))
 (global_label "VCC" (shape output) (at 88.9 34.29 180) (effects (font (size 1.524 1.524)) (justify right))
  (property "Intersheetrefs" "${INTERSHEET_REFS}" (at 88.9 34.29 0) (effects (font (size 1.27 1.27)) hide)))
 (global_label "VCC" (shape output) (at 135.89 39.37 0) (effects (font (size 1.524 1.524)) (justify left))
  (property "Intersheetrefs" "${INTERSHEET_REFS}" (at 135.89 39.37 0) (effects (font (size 1.27 1.27)) hide)))
 (global_label "VSS" (shape passive) (at 100.33 59.69 180) (effects (font (size 1.524 1.524)) (justify right))
  (property "Intersheetrefs" "${INTERSHEET_REFS}" (at 100.33 59.69 0) (effects (font (size 1.27 1.27)) hide)))
 (global_label "VSS" (shape passive) (at 64.135 167.005 180) (effects (font (size 1.524 1.524)) (justify right))
  (property "Intersheetrefs" "${INTERSHEET_REFS}" (at 64.135 167.005 0) (effects (font (size 1.27 1.27)) hide)))
 (global_label "VSS" (shape passive) (at 100.33 85.725 180) (effects (font (size 1.524 1.524)) (justify right))
  (property "Intersheetrefs" "${INTERSHEET_REFS}" (at 100.33 85.725 0) (effects (font (size 1.27 1.27)) hide)))
 (global_label "VCC" (shape output) (at 88.9 93.345 180) (effects (font (size 1.524 1.524)) (justify right))
  (property "Intersheetrefs" "${INTERSHEET_REFS}" (at 88.9 93.345 0) (effects (font (size 1.27 1.27)) hide)))
 (global_label "VCC" (shape output) (at 135.89 98.425 0) (effects (font (size 1.524 1.524)) (justify left))
  (property "Intersheetrefs" "${INTERSHEET_REFS}" (at 135.89 98.425 0) (effects (font (size 1.27 1.27)) hide)))
 (global_label "VSS" (shape passive) (at 120.65 31.75 0) (effects (font (size 1.524 1.524)) (justify left))
  (property "Intersheetrefs" "${INTERSHEET_REFS}" (at 120.65 31.75 0) (effects (font (size 1.27 1.27)) hide)))
 (global_label "VSS" (shape passive) (at 120.65 90.805 0) (effects (font (size 1.524 1.524)) (justify left))
  (property "Intersheetrefs" "${INTERSHEET_REFS}" (at 120.65 90.805 0) (effects (font (size 1.27 1.27)) hide)))
 (global_label "VCC" (shape output) (at 137.16 57.15 0) (effects (font (size 1.524 1.524)) (justify left))
  (property "Intersheetrefs" "${INTERSHEET_REFS}" (at 137.16 57.15 0) (effects (font (size 1.27 1.27)) hide)))
 (global_label "VCC" (shape output) (at 64.135 151.765 180) (effects (font (size 1.524 1.524)) (justify right))
  (property "Intersheetrefs" "${INTERSHEET_REFS}" (at 64.135 151.765 0) (effects (font (size 1.27 1.27)) hide)))
 (global_label "VSS" (shape passive) (at 100.33 26.67 180) (effects (font (size 1.524 1.524)) (justify right))
  (property "Intersheetrefs" "${INTERSHEET_REFS}" (at 100.33 26.67 0) (effects (font (size 1.27 1.27)) hide)))

 (symbol (lib_id "oakram:ZIP40") (at 110.49 45.72 0) (unit 1) (in_bom yes) (on_board yes) (dnp no)
  (property "Reference" "X1" (at 110.49 13.4366 0) (effects (font (size 1.524 1.524))))
  (property "Value" "ZIP40" (at 110.49 16.129 0) (effects (font (size 1.524 1.524))))
  (property "Footprint" "oakram:ZIP40-P-475-1.27" (at 110.49 18.415 0) (effects (font (size 0.9906 0.9906))))
  (property "Datasheet" "" (at 105.41 48.26 0) (effects (font (size 1.524 1.524)) hide)) (pin "1") (pin "10") (pin "11") (pin "12") (pin "13") (pin "14") (pin "15") (pin "16") (pin "17") (pin "18") (pin "19") (pin "2") (pin "20") (pin "21") (pin "22") (pin "23") (pin "24") (pin "25") (pin "26") (pin "27") (pin "28") (pin "29") (pin "3") (pin "30") (pin "31") (pin "32") (pin "33") (pin "34") (pin "35") (pin "36") (pin "37") (pin "38") (pin "39") (pin "4") (pin "40") (pin "5") (pin "6") (pin "7") (pin "8") (pin "9"))

 (symbol (lib_id "oakram:ZIP40") (at 110.49 104.775 0) (unit 1) (in_bom yes) (on_board yes) (dnp no)
  (property "Reference" "X2" (at 110.49 72.4916 0) (effects (font (size 1.524 1.524))))
  (property "Value" "ZIP40" (at 110.49 75.184 0) (effects (font (size 1.524 1.524))))
  (property "Footprint" "oakram:ZIP40-P-475-1.27" (at 110.49 77.47 0) (effects (font (size 0.9906 0.9906))))
  (property "Datasheet" "" (at 105.41 107.315 0) (effects (font (size 1.524 1.524)) hide)) (pin "1") (pin "10") (pin "11") (pin "12") (pin "13") (pin "14") (pin "15") (pin "16") (pin "17") (pin "18") (pin "19") (pin "2") (pin "20") (pin "21") (pin "22") (pin "23") (pin "24") (pin "25") (pin "26") (pin "27") (pin "28") (pin "29") (pin "3") (pin "30") (pin "31") (pin "32") (pin "33") (pin "34") (pin "35") (pin "36") (pin "37") (pin "38") (pin "39") (pin "4") (pin "40") (pin "5") (pin "6") (pin "7") (pin "8") (pin "9"))

 (symbol (lib_id "oakram-rescue:DRAM_1MX16_SOJ") (at 217.17 43.815 0) (unit 1) (in_bom yes) (on_board yes) (dnp no)
  (property "Reference" "U2" (at 217.17 13.589 0) (effects (font (size 1.27 1.27))))
  (property "Value" "IS41C16105C" (at 217.17 15.9004 0) (effects (font (size 1.27 1.27))))
  (property "Footprint" "SMD_Packages:SOJ-42" (at 217.17 18.0086 0) (effects (font (size 0.9906 0.9906))))
  (property "Datasheet" "" (at 217.17 43.815 0) (effects (font (size 1.27 1.27)) hide)) (pin "1") (pin "21") (pin "22") (pin "37") (pin "42") (pin "6") (pin "10") (pin "13") (pin "14") (pin "15") (pin "16") (pin "17") (pin "18") (pin "19") (pin "2") (pin "20") (pin "23") (pin "24") (pin "25") (pin "26") (pin "27") (pin "28") (pin "29") (pin "3") (pin "30") (pin "31") (pin "33") (pin "34") (pin "35") (pin "36") (pin "38") (pin "39") (pin "4") (pin "40") (pin "41") (pin "5") (pin "7") (pin "8") (pin "9"))

 (symbol (lib_id "oakram-rescue:DRAM_1MX16_SOJ") (at 214.63 111.125 0) (unit 1) (in_bom yes) (on_board yes) (dnp no)
  (property "Reference" "U1" (at 214.63 80.899 0) (effects (font (size 1.27 1.27))))
  (property "Value" "IS41C16105C" (at 214.63 83.2104 0) (effects (font (size 1.27 1.27))))
  (property "Footprint" "SMD_Packages:SOJ-42" (at 214.63 85.3186 0) (effects (font (size 0.9906 0.9906))))
  (property "Datasheet" "" (at 214.63 111.125 0) (effects (font (size 1.27 1.27)) hide)) (pin "1") (pin "21") (pin "22") (pin "37") (pin "42") (pin "6") (pin "10") (pin "13") (pin "14") (pin "15") (pin "16") (pin "17") (pin "18") (pin "19") (pin "2") (pin "20") (pin "23") (pin "24") (pin "25") (pin "26") (pin "27") (pin "28") (pin "29") (pin "3") (pin "30") (pin "31") (pin "33") (pin "34") (pin "35") (pin "36") (pin "38") (pin "39") (pin "4") (pin "40") (pin "41") (pin "5") (pin "7") (pin "8") (pin "9"))

 (symbol (lib_id "oakram-rescue:CP1") (at 160.655 160.02 0) (unit 1) (in_bom yes) (on_board yes) (dnp no)
  (property "Reference" "C7" (at 163.576 157.9118 0) (effects (font (size 1.27 1.27)) (justify left)))
  (property "Value" "47u 16V" (at 163.576 160.2232 0) (effects (font (size 1.27 1.27)) (justify left)))
  (property "Footprint" "Capacitors_Tantalum_SMD:CP_Tantalum_Case-C_EIA-6032-28_Reflow" (at 163.576 162.3314 0) (effects (font (size 0.9906 0.9906)) (justify left)))
  (property "Datasheet" "" (at 160.655 160.02 0) (effects (font (size 1.27 1.27)) hide)) (pin "1") (pin "2"))

 (symbol (lib_id "oakram-rescue:C") (at 72.39 158.75 0) (unit 1) (in_bom yes) (on_board yes) (dnp no)
  (property "Reference" "C1" (at 75.311 156.6418 0) (effects (font (size 1.27 1.27)) (justify left)))
  (property "Value" "2,2u" (at 75.311 158.9532 0) (effects (font (size 1.27 1.27)) (justify left)))
  (property "Footprint" "Capacitors_SMD:C_0805" (at 75.311 161.0614 0) (effects (font (size 0.9906 0.9906)) (justify left)))
  (property "Datasheet" "" (at 72.39 158.75 0) (effects (font (size 1.27 1.27)) hide)) (pin "1") (pin "2"))

 (symbol (lib_id "oakram-rescue:C") (at 85.09 158.75 0) (unit 1) (in_bom yes) (on_board yes) (dnp no)
  (property "Reference" "C2" (at 88.011 156.6418 0) (effects (font (size 1.27 1.27)) (justify left)))
  (property "Value" "2,2u" (at 88.011 158.9532 0) (effects (font (size 1.27 1.27)) (justify left)))
  (property "Footprint" "Capacitors_SMD:C_0805" (at 88.011 161.0614 0) (effects (font (size 0.9906 0.9906)) (justify left)))
  (property "Datasheet" "" (at 85.09 158.75 0) (effects (font (size 1.27 1.27)) hide)) (pin "1") (pin "2"))

 (symbol (lib_id "oakram-rescue:C") (at 96.52 158.75 0) (unit 1) (in_bom yes) (on_board yes) (dnp no)
  (property "Reference" "C3" (at 99.441 156.6418 0) (effects (font (size 1.27 1.27)) (justify left)))
  (property "Value" "2,2u" (at 99.441 158.9532 0) (effects (font (size 1.27 1.27)) (justify left)))
  (property "Footprint" "Capacitors_SMD:C_0805" (at 99.441 161.0614 0) (effects (font (size 0.9906 0.9906)) (justify left)))
  (property "Datasheet" "" (at 96.52 158.75 0) (effects (font (size 1.27 1.27)) hide)) (pin "1") (pin "2"))

 (symbol (lib_id "oakram-rescue:C") (at 109.855 158.75 0) (unit 1) (in_bom yes) (on_board yes) (dnp no)
  (property "Reference" "C4" (at 112.776 156.6418 0) (effects (font (size 1.27 1.27)) (justify left)))
  (property "Value" "2,2u" (at 112.776 158.9532 0) (effects (font (size 1.27 1.27)) (justify left)))
  (property "Footprint" "Capacitors_SMD:C_0805" (at 112.776 161.0614 0) (effects (font (size 0.9906 0.9906)) (justify left)))
  (property "Datasheet" "" (at 109.855 158.75 0) (effects (font (size 1.27 1.27)) hide)) (pin "1") (pin "2"))

 (symbol (lib_id "oakram-rescue:C") (at 122.555 158.75 0) (unit 1) (in_bom yes) (on_board yes) (dnp no)
  (property "Reference" "C5" (at 125.476 156.6418 0) (effects (font (size 1.27 1.27)) (justify left)))
  (property "Value" "2,2u" (at 125.476 158.9532 0) (effects (font (size 1.27 1.27)) (justify left)))
  (property "Footprint" "Capacitors_SMD:C_0805" (at 125.476 161.0614 0) (effects (font (size 0.9906 0.9906)) (justify left)))
  (property "Datasheet" "" (at 122.555 158.75 0) (effects (font (size 1.27 1.27)) hide)) (pin "1") (pin "2"))

 (symbol (lib_id "oakram-rescue:C") (at 133.985 158.75 0) (unit 1) (in_bom yes) (on_board yes) (dnp no)
  (property "Reference" "C6" (at 136.906 156.6418 0) (effects (font (size 1.27 1.27)) (justify left)))
  (property "Value" "2,2u" (at 136.906 158.9532 0) (effects (font (size 1.27 1.27)) (justify left)))
  (property "Footprint" "Capacitors_SMD:C_0805" (at 136.906 161.0614 0) (effects (font (size 0.9906 0.9906)) (justify left)))
  (property "Datasheet" "" (at 133.985 158.75 0) (effects (font (size 1.27 1.27)) hide)) (pin "1") (pin "2"))

 (sheet_instances (path "" (page "1"))))
